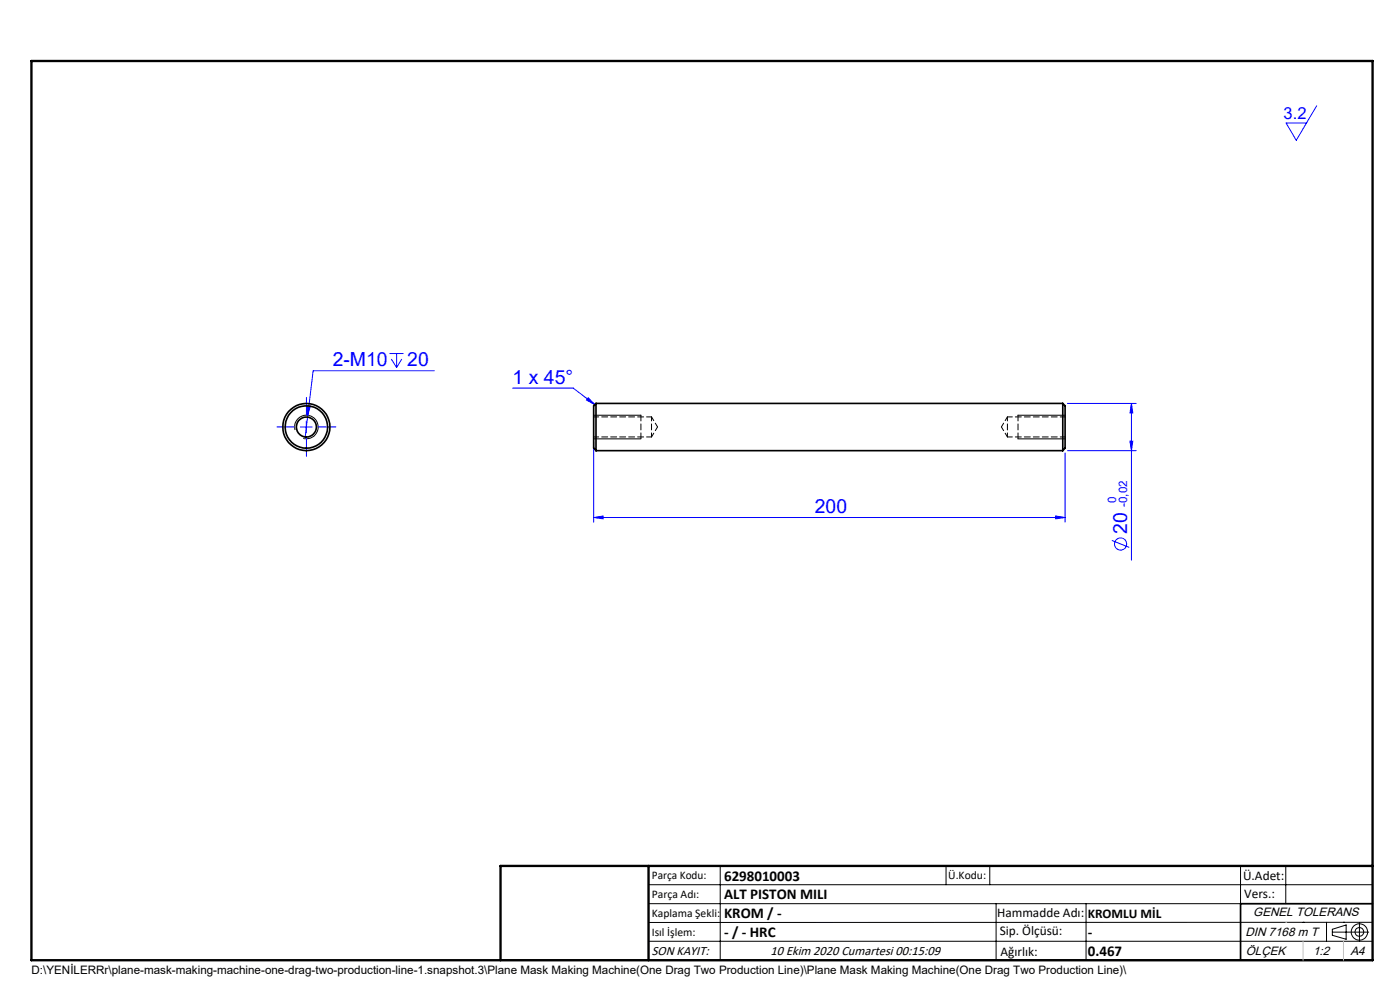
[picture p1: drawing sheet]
<svg xmlns="http://www.w3.org/2000/svg" width="297mm" height="210mm" viewBox="0 0 297 210" stroke-linecap="round" stroke-linejoin="round" font-family="sans-serif">
<g fill="none" stroke="#00f" stroke-width=".21">
<path d="M279.3 22.4l-4.3 7.4-2.2-3.7h4.3M82.7 75h2.9M83 76.2l1.1 1.8M84.1 75v3M85.2 76.2l-1.1 1.8M92.1 78.7h-25.7l-1.7 14.4M63.7 90.6h2.6M65 89.3v2.5M65.2 86.1h.6l-.5 2zM108.7 82.3h12.9l4.6 3.5M124.8 84.4l1.4 1.4-1.8-.9zM125.9 93.7v17.1"/>
<path d="M226 96.1v14.7M226.4 85.6h14.6M226.4 95.6h14.6M239.7 93.6h.6l-.3 2zM240 85.6l.3 2h-.6zM240 85.6v33.2M125.9 109.8l2.1-.3v.6zM125.9 109.8h100.1M223.9 109.5l2.1 .3-2.1 .3zM235.9 114.6l3.7 1.5"/>
<circle cx="237.7" cy="115.4" r="1.29"/>
</g>
<g fill="none" stroke="#000" stroke-width=".21">
<path d="M62.6 91.2a2.49 2.49 0 0 1 2.2-3.1 2.49 2.49 0 0 1 2.7 2.7 2.49 2.49 0 0 1-3.2 2.2M125.9 88.1h10.1M125.9 93.1h10.1M215.9 88.1h10.1M215.9 93.1h10.1M137.6 187.7h153.6M137.6 191.7h153.6M137.6 199.7h153.6M152.8 183.7v20M200.7 183.7v4M210 183.7v4M211.3 191.7v12"/>
<path d="M230.4 191.7v12M263.2 183.7v20M272.8 183.7v8M276.4 195.6h.1M281.4 195.6v4.1M282.6 197.7h7.8M282.6 197.1l3-.9v3l-3-.8zM285 195.6h.1M288.4 195.8v3.8M291.2 195.6l-153.6 .1"/>
<circle cx="288.4" cy="197.7" r="1.74"/>
<circle cx="288.4" cy="197.7" r=".93"/>
</g>
<path d="M291.2 191.7h-28v12M106.2 203.7h185" fill="none" stroke="#000" stroke-width=".35"/>
<path d="M6.7 12.9h284.5v190.8h-284.5zM137.6 183.7v20M291.2 183.7h-185v20" fill="none" stroke="#000" stroke-width=".5"/>
<path d="M272.8 195.6h.1M276.4 199.7v4M285 199.7v4" fill="none" stroke="#c0c0c0" stroke-width=".21"/>
<path d="M62.5 90.6h-3.7M65 88.1v-3.8M65 93.1v3.7M67.5 90.6h3.8" fill="none" stroke="#00f" stroke-width=".21" stroke-dasharray="30.5 1.3 1.3 1.3"/>
<path d="M136 93.1v-5M216 88.1v5" fill="none" stroke="#000" stroke-width=".21" stroke-dasharray="1.3 .6"/>
<g fill="#00f">
<path d="M65.2 86.1l.1 2 .5-2zM125.9 109.8l2.1-.3v.6zM223.9 109.5l2.1 .3-2.1 .3zM124.8 84.4l1.4 1.4-1.8-.9z"/>
<path d="M240 85.6l.3 2h-.6zM239.7 93.6h.6l-.3 2z"/>
</g>
<g fill="none" stroke="#000" stroke-width=".35">
<path d="M126.4 85.6v10M126.4 85.6l-.5 .5v9l.5 .5M126.4 95.6h99.1M126.4 85.6h99.1M225.5 85.6v10M225.5 85.6l.5 .5v9l-.5 .5"/>
<circle cx="65" cy="90.6" r="4.5"/>
<circle cx="65" cy="90.6" r="2.13"/>
<circle cx="65" cy="90.6" r="5"/>
</g>
<path d="M138.2 92.7v-4.3M213.7 88.4v4.3" fill="none" stroke="#000" stroke-width=".21" stroke-dasharray="1.3 .6" stroke-dashoffset=".4"/>
<path d="M126 92.7h12.2M138.2 88.4h-12.2M213.7 92.7h12.3M226 88.4h-12.3" fill="none" stroke="#000" stroke-width=".21" stroke-dasharray="1.3 .6" stroke-dashoffset=".2"/>
<path d="M138.2 92.7l1.3-2.1M139.5 90.6l-1.3-2.2M212.4 90.6l1.3 2.1M213.7 88.4l-1.3 2.2" fill="none" stroke="#000" stroke-width=".21" stroke-dasharray="1.3 .6" stroke-dashoffset=".3"/>
<g font-size="4.1" fill="#00f">
<text x="70.6" y="77.7">2-M10</text>
<text x="86.4" y="77.7">20</text>
<text x="108.7" y="81.4">1 x 45°</text>
<text x="172.8" y="108.8">200</text>
<text x="239.1" y="113.3" transform="rotate(-90 239.1 113.3)">20</text>
</g>
<text font-size="3.5" fill="#00f" x="272.3" y="25.3">3.2</text>
<g font-size="3.2">
<text x="153.6" y="190.8">ALT PISTON MILI</text>
<text x="153.6" y="186.8">6298010003</text>
<text x="153.6" y="194.8">KROM / -</text>
<text x="153.6" y="198.8">- / - HRC</text>
<text x="230.8" y="198.7">-</text>
<text x="230.8" y="202.8">0.467</text>
</g>
<g font-size="2.8">
<text x="263.7" y="186.7">Ü.Adet:</text>
<text x="263.9" y="190.5">Vers.:</text>
<text x="211.5" y="194.5">Hammadde Adı:</text>
<text x="230.8" y="194.7">KROMLU MİL</text>
<text x="138.3" y="202.6">SON KAYIT:</text>
<text x="163.5" y="202.6">10 Ekim 2020 Cumartesi 00:15:09</text>
<text x="212.1" y="198.4">Sip. Ölçüsü:</text>
<text x="212.2" y="202.7">Ağırlık:</text>
</g>
<g font-size="2.6">
<text x="265.9" y="194.4">GENEL TOLERANS</text>
<text x="264.2" y="198.5">DIN 7168 m T</text>
<text x="264.3" y="202.6">ÖLÇEK</text>
<text x="278.5" y="202.6">1:2</text>
<text x="286.5" y="202.6">A4</text>
</g>
<g font-size="2.5" fill="#00f">
<text x="236.8" y="106.7" transform="rotate(-90 236.8 106.7)">0</text>
<text x="239.1" y="107.5" transform="rotate(-90 239.1 107.5)">-0,02</text>
</g>
<g font-size="2.5">
<text x="138.3" y="186.4">Parça Kodu:</text>
<text x="138.3" y="190.5">Parça Adı:</text>
<text x="201.2" y="186.5">Ü.Kodu:</text>
<text x="138.3" y="194.5">Kaplama Şekli:</text>
<text x="138.3" y="198.6">Isıl İşlem:</text>
<text x="6.7" y="206.7">D:\YENİLERRr\plane-mask-making-machine-one-drag-two-production-line-1.snapshot.3\Plane Mask Making Machine(One Drag Two Production Line)\Plane Mask Making Machine(One Drag Two Production Line)\</text>
</g>
</svg>
